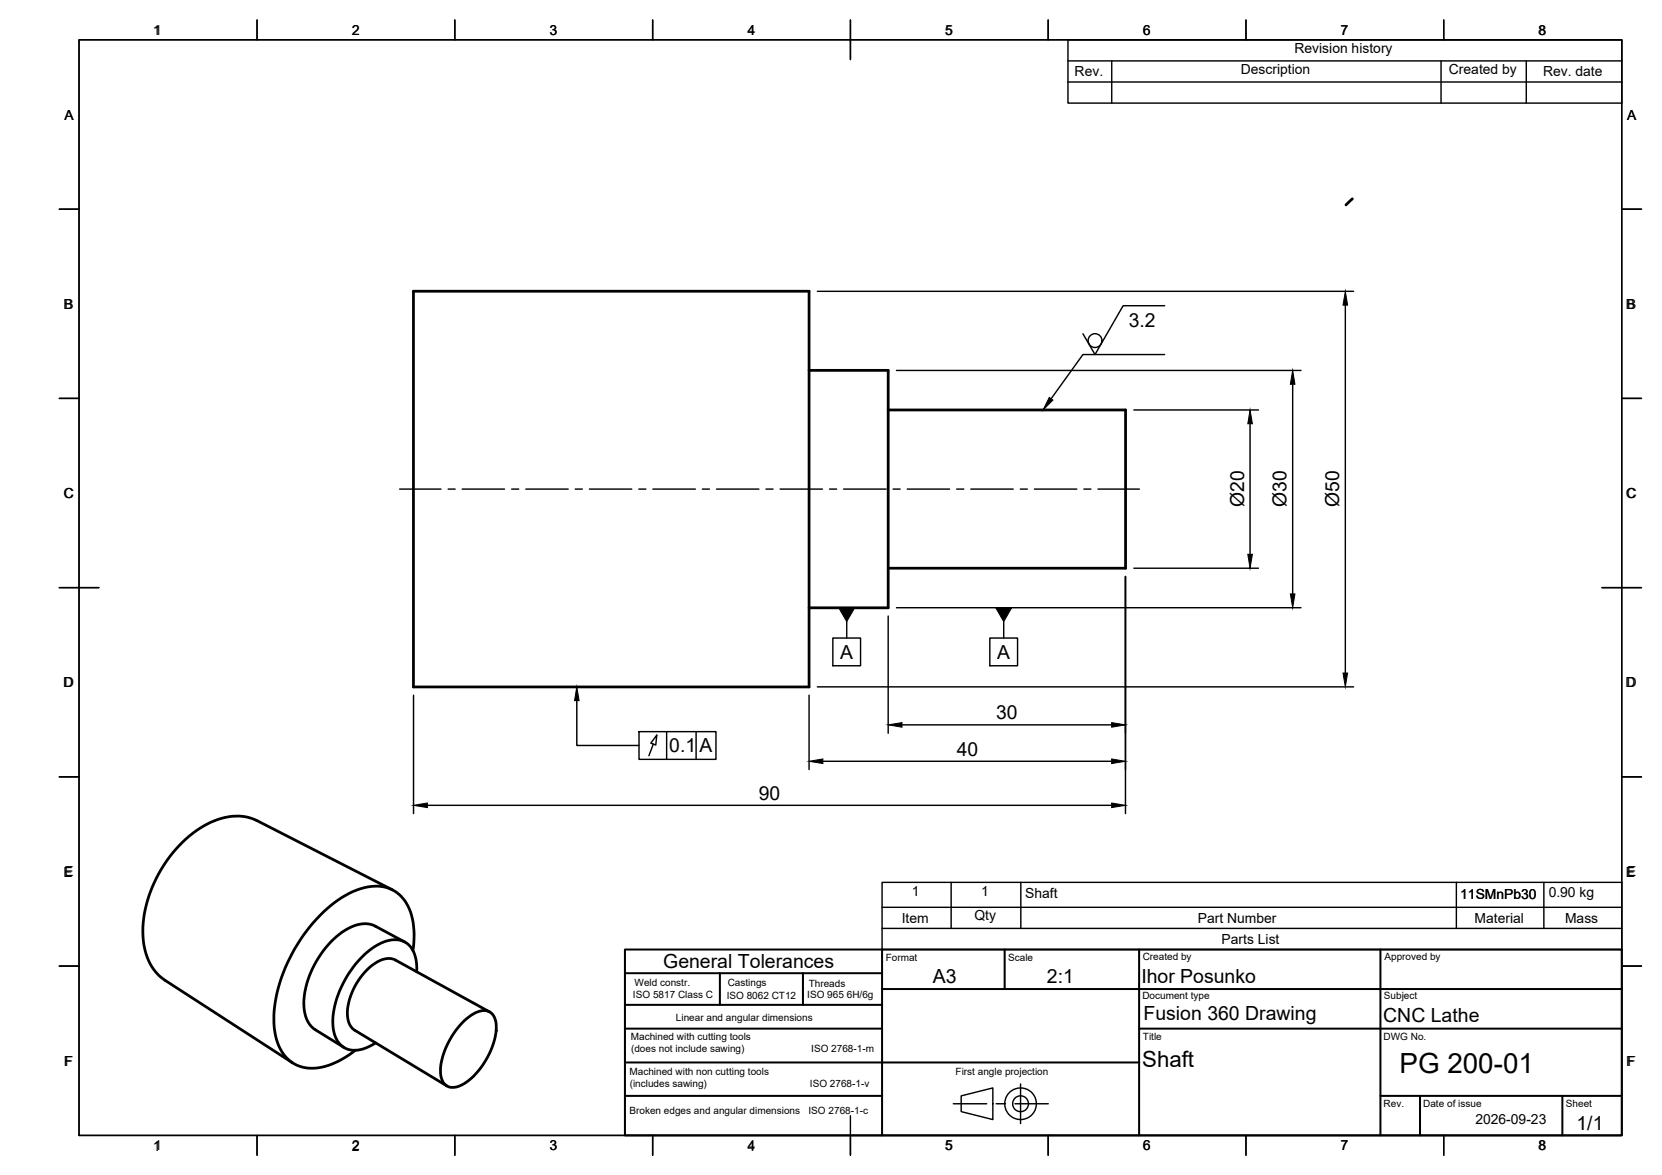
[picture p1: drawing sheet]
<svg xmlns="http://www.w3.org/2000/svg" width="420mm" height="297mm" viewBox="0 0 420 297" stroke-linecap="round" stroke-linejoin="round" font-family="sans-serif">
<!-- layer: Visible -->
<path d="M104.5 73.6h100v100.1h-100zM204.5 93.6h20v60.1h-20M224.5 103.6h60v40h-60M99.2 225l-34.2-17.5a13.7 13.7 0 0 0-12.7 .9 32.5 32.5 0 0 0-16.2 28 13.9 13.9 0 0 0 5.6 11.4l32.3 20.9M102.3 238.1l-7.4-4a7.7 7.7 0 0 0-7.8 1.1 23.6 23.6 0 0 0-10.2 19.5 6.9 6.9 0 0 0 2.8 5.6l7.2 4.5M104.4 240.3a17.1 17.1 0 0 0-2.4-13.1 9.1 9.1 0 0 0-10-2.8 28.2 28.2 0 0 0-14.5 10.9 38 38 0 0 0-8.2 23.6 11.7 11.7 0 0 0 5.2 10.1 11.9 11.9 0 0 0 11-.7l4.4-2.8M105.3 245.6a8.1 8.1 0 0 0-2.4-7.1 6.7 6.7 0 0 0-7.3 .3 24.7 24.7 0 0 0-11.5 19.8 6.6 6.6 0 0 0 3.9 6.7 8.4 8.4 0 0 0 7-1.7M116.9 258.5a8.3 8.3 0 0 1 5.8-3 3.4 3.4 0 0 1 2.8 3.8 18.9 18.9 0 0 1-8.7 14.9 3.5 3.5 0 0 1-4.6-.4 8.7 8.7 0 0 1-.1-7.3 21.8 21.8 0 0 1 4.8-8zM123.8 255.8l-23.8-13.1a5.3 5.3 0 0 0-5.6 1.1 16.4 16.4 0 0 0-6.5 13.2 4.2 4.2 0 0 0 1.8 3.5l23.3 14" fill="none" stroke="#000" stroke-width=".7"/>
<!-- layer: PDF_Visible -->
<path d="M341.9 50.3l-1.6 1.5" fill="none" stroke="#000" stroke-width=".7"/>
<!-- layer: PDF_BORDER -->
<g fill="none" stroke="#000" stroke-width=".36">
<path d="M20 10.1h390v276.9h-390zM65 5.1v5M115 5.1v5M165 5.1v5M215 5.1v10M265 5.1v5M315 5.1v5M365 5.1v5M15 52.9h5M410 52.9h5M15 100.7h5M410 100.7h5"/>
<path d="M15 148.6h10M405 148.6h10M15 196.4h5M410 196.4h5M15 244.2h5M410 244.2h5M65 287v5M115 287v5M165 287v5M215 287v5M265 287v5M315 287v5"/>
<path d="M365 287v5"/>
</g>
<!-- layer: PDF_TITLEBLOCK -->
<g fill="none" stroke="#000" stroke-width=".51">
<path d="M158 246h65M158 254h65M182 246v8M203 246v8M223 240h187v47h-187zM223 240h-65v47h65M223 250h187M254 240v10M288 240v47M349 240v47M158 268.6h130M158 277h65"/>
<path d="M158 260h65M288 260h122M349 277h61M359 277v10M395 277v10"/>
</g>
<!-- layer: PDF_Custom Tables -->
<path d="M270 10.1h140v16h-140zM270 15.4h140M281.1 15.4v10.7M364.3 15.4v10.7M385.8 15.4v10.7M270 20.7h140" fill="none" stroke="#000" stroke-width=".36"/>
<!-- layer: PDF_Parts Lists -->
<path d="M223 223.1h187v16.9h-187zM223 234.7h187M223 229.4h187M240.5 223.1v11.6M258.1 223.1v11.6M368.2 223.1v11.6M390.3 223.1v11.6" fill="none" stroke="#000" stroke-width=".36"/>
<!-- layer: TITLEBLOCK -->
<g fill="none" stroke="#000" stroke-width=".36">
<path d="M241 279h8.4M243 277l8-2v8l-8-2zM251.8 279h2.4M256.6 279h8.4M258 274v10"/>
<circle cx="258" cy="279" r="4"/>
<circle cx="258" cy="279" r="2"/>
</g>
<!-- layer: BORDER -->
<g fill="none" stroke="#000" stroke-width=".36">
<path d="M20 10.1h390v276.9h-390zM65 5.1v5M115 5.1v5M165 5.1v5M215 5.1v10M265 5.1v5M315 5.1v5M365 5.1v5M15 52.9h5M410 52.9h5M15 100.7h5M410 100.7h5"/>
<path d="M15 148.6h10M405 148.6h10M15 196.4h5M410 196.4h5M15 244.2h5M410 244.2h5M65 287v5M115 287v5M165 287v5M215 282.1v9.9M265 287v5M315 287v5"/>
<path d="M365 287v5"/>
</g>
<!-- layer: Smart Centers -->
<g fill="none" stroke="#000" stroke-width=".36">
<path d="M101 123.6h10.5M113.3 123.6h1.8M116.8 123.6h10.8M129.3 123.6h1.8M132.9 123.6h10.7M145.4 123.6h1.8M149 123.6h10.7M161.5 123.6h1.8M165.1 123.6h10.7M177.6 123.6h1.7M181.1 123.6h10.8M193.6 123.6h1.8"/>
<path d="M197.2 123.6h10.7M209.7 123.6h1.8M213.3 123.6h10.7M225.8 123.6h1.8M229.4 123.6h10.7M241.9 123.6h1.7M245.4 123.6h10.7M257.9 123.6h1.8M261.5 123.6h10.7M274 123.6h1.8M277.6 123.6h10.4"/>
</g>
<!-- layer: FD_Dimensions -->
<g fill="none" stroke="#000" stroke-width=".36">
<path d="M206.6 73.6h135.6M340.1 77.1v93M226.6 93.6h102.3M326.8 97.1v53M286.6 103.6h31.5M316 107.1v33M224.5 155.7v29.7M226.6 153.6h102.3M284.5 145.7v60M286.6 143.6h31.5M104.5 175.7v30M204.5 175.7v18.8"/>
<path d="M206.6 173.6h135.6M208 192.5h73M228 183.2h53M108 203.6h173"/>
</g>
<path d="M340.1 73.6l.6 3.5h-1.2zM326.8 93.6l.6 3.5h-1.2zM316 103.6l.6 3.5h-1.2zM315.4 140.1h1.2l-.6 3.5zM326.2 150.1h1.2l-.6 3.5zM339.5 170.1h1.2l-.6 3.5zM204.5 192.5l3.5-.6v1.1zM224.5 183.2l3.5-.5v1.1zM281 191.9l3.5 .6-3.5 .5zM281 182.7l3.5 .5-3.5 .6zM104.5 203.6l3.5-.6v1.2zM281 203l3.5 .6-3.5 .6z" fill="#000" stroke="#000" stroke-width=".25"/>
<g fill="none" stroke="#000" stroke-width=".36">
<path d="M294.4 77.3h-10.5l-7.1 12.3-3-5.2M294.4 89.6h-20.6l-8.1 11.2M214.1 157.1v4.2M253.7 157.1v4.2M145.8 177.1v11.4h15.7M210.5 161.3h7.1v7h-7.1zM250.2 161.3h7v7h-7zM161.5 185h19.5v7h-19.5zM165.2 188.1l-1.2 3M166 185.9l-.2 2.4-1.3-.4zM168.5 185v7M176 185v7"/>
<circle cx="276.8" cy="86.1" r="1.75"/>
</g>
<path d="M265.3 100.5l.9 .6-2.5 2.5zM212 153.6h4.1l-2 3.5zM251.7 153.6h4.1l-2.1 3.5zM145.8 173.6l.6 3.5h-1.2z" fill="#000" stroke="#000" stroke-width=".25"/>
<text font-size="7" x="353.8" y="271.2">PG 200-01</text>
<text font-size="5.6" x="288.8" y="269.6">Shaft</text>
<g font-size="4.9">
<text x="285.3" y="82.6">3.2</text>
<text x="314.5" y="128.2" transform="rotate(-90 314.5 128.2)">Ø20</text>
<text x="325.2" y="128.2" transform="rotate(-90 325.2 128.2)">Ø30</text>
<text x="338.6" y="128.2" transform="rotate(-90 338.6 128.2)">Ø50</text>
<text x="212.4" y="166.5">A</text>
<text x="252.1" y="166.5">A</text>
<text x="251.8" y="181.8">30</text>
<text x="169.2" y="190.2">0.1</text>
<text x="176.9" y="190.2">A</text>
<text x="241.9" y="191">40</text>
<text x="191.8" y="202.1">90</text>
<text x="167.7" y="244.7">General Tolerances</text>
<text x="235.8" y="248.4">A3</text>
<text x="264.6" y="248.5">2:1</text>
<text x="288.5" y="248.6">Ihor Posunko</text>
<text x="289.1" y="257.8">Fusion 360 Drawing</text>
<text x="349.7" y="258.4">CNC Lathe</text>
<text x="398.5" y="285.8">1/1</text>
</g>
<g font-size="3.5">
<text x="38.6" y="8.9">11</text>
<text x="88.9" y="8.9">2</text>
<text x="138.9" y="8.8">3</text>
<text x="189" y="8.9">4</text>
<text x="238.9" y="8.8">5</text>
<text x="288.9" y="8.8">6</text>
<text x="338.9" y="8.9">7</text>
<text x="388.9" y="8.8">8</text>
<text x="327.3" y="13.3">Revision history</text>
<text x="271.7" y="19.3">Rev.</text>
<text x="313.7" y="18.7">Description</text>
<text x="366.3" y="18.7">Created by</text>
<text x="390.1" y="19.3">Rev. date</text>
<text x="16.3" y="30.3">A</text>
<text x="411.3" y="30.2">A</text>
<text x="16.1" y="78.1">B</text>
<text x="411.1" y="78.1">B</text>
<text x="16.1" y="125.9">C</text>
<text x="411.1" y="125.9">C</text>
<text x="16" y="173.8">D</text>
<text x="411" y="173.8">D</text>
<text x="16" y="221.6">E</text>
<text x="411" y="221.6">E</text>
<text x="230.5" y="226.6">1</text>
<text x="248" y="226.6">1</text>
<text x="259.2" y="227.1">Shaft</text>
<text x="369.1" y="227.2">11SMnPb30</text>
<text x="391.5" y="226.7">0.90 kg</text>
<text x="228" y="233.3">Item</text>
<text x="246.3" y="232.6">Qty</text>
<text x="302.8" y="233.3">Part Number</text>
<text x="372.8" y="233.3">Material</text>
<text x="395.6" y="233.3">Mass</text>
<text x="308.8" y="238.7">Parts List</text>
<text x="16.2" y="269.4">F</text>
<text x="411.1" y="269.4">F</text>
<text x="373" y="284.2">2026-09-23</text>
<text x="38.6" y="290.9">1</text>
<text x="88.9" y="290.9">2</text>
<text x="138.9" y="290.8">3</text>
<text x="189" y="290.9">4</text>
<text x="238.9" y="290.8">5</text>
<text x="288.9" y="290.8">6</text>
<text x="338.9" y="290.8">7</text>
<text x="388.9" y="290.8">8</text>
</g>
<g font-size="2.5">
<text x="223.9" y="242.8">Format</text>
<text x="254.9" y="242.9">Scale</text>
<text x="288.9" y="242.6">Created by</text>
<text x="350" y="242.6">Approved by</text>
<text x="160.4" y="249.4">Weld constr.</text>
<text x="184" y="249.2">Castings</text>
<text x="204.4" y="249.5">Threads</text>
<text x="160" y="252.4">ISO 5817 Class C</text>
<text x="183.7" y="252.5">ISO 8062 CT12</text>
<text x="204.1" y="252.3">ISO 965 6H/6g</text>
<text x="288.8" y="252.6">Document type</text>
<text x="349.9" y="252.6">Subject</text>
<text x="159.5" y="262.9">Machined with cutting tools</text>
<text x="170.9" y="258.1">Linear and angular dimensions</text>
<text x="288.9" y="262.9">Title</text>
<text x="349.8" y="262.9">DWG No.</text>
<text x="159.5" y="265.9">(does not include sawing)</text>
<text x="205.1" y="265.9">ISO 2768-1-m</text>
<text x="159.1" y="271.8">Machined with non cutting tools</text>
<text x="159.2" y="274.9">(includes sawing)</text>
<text x="204.7" y="274.9">ISO 2768-1-v</text>
<text x="241.6" y="271.8">First angle projection</text>
<text x="159.1" y="281.5">Broken edges and angular dimensions</text>
<text x="204.4" y="281.5">ISO 2768-1-c</text>
<text x="349.8" y="279.9">Rev.</text>
<text x="359.8" y="279.9">Date of issue</text>
<text x="395.9" y="279.9">Sheet</text>
</g>
</svg>
